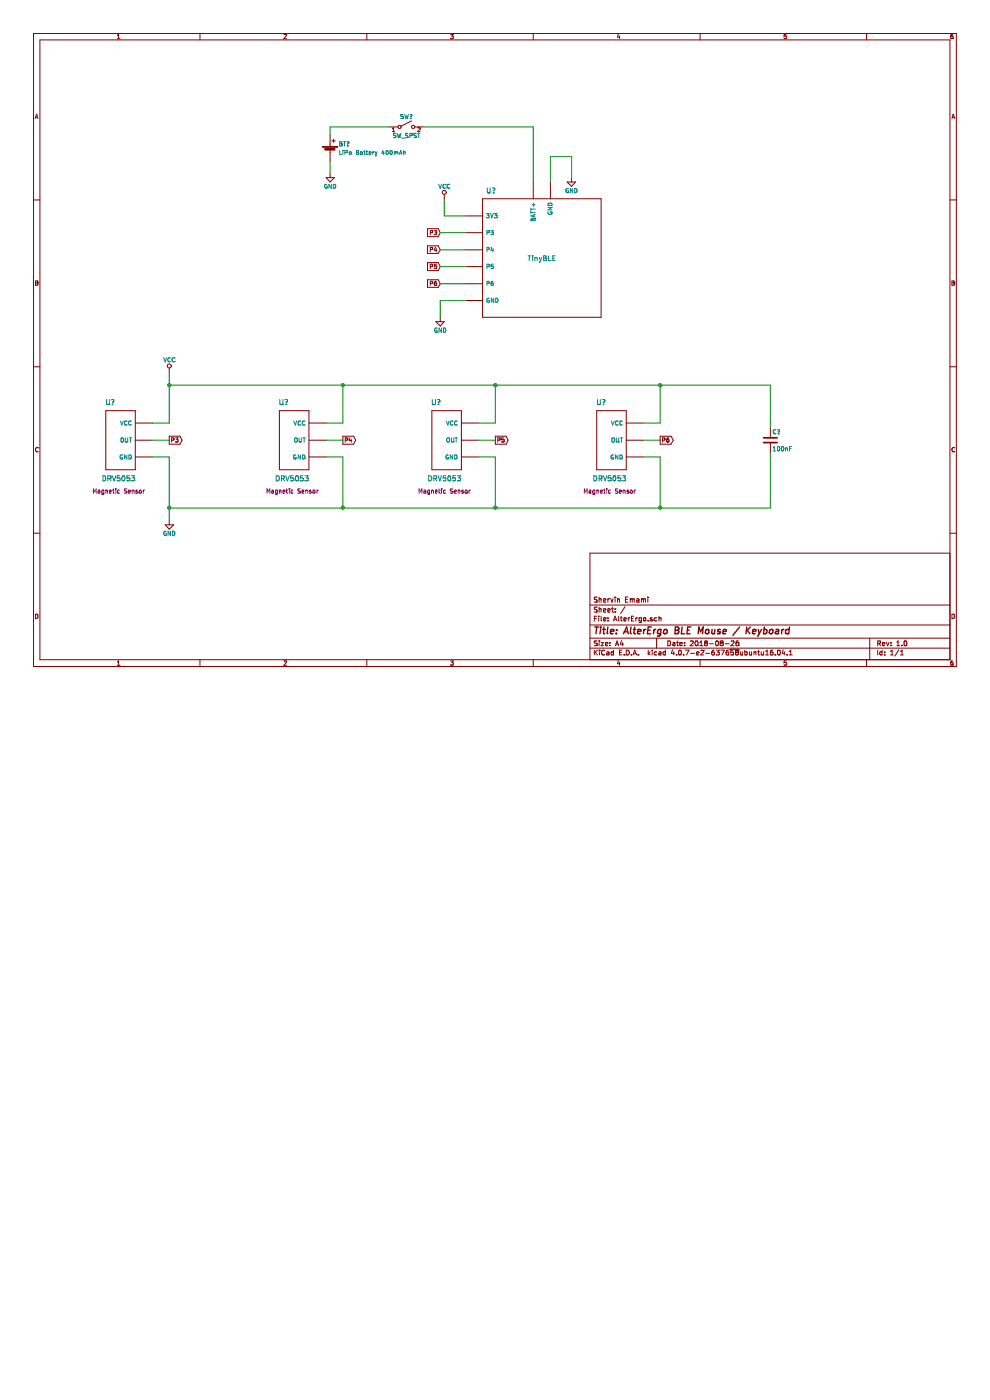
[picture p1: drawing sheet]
EESchema Schematic File Version 2
LIBS:power
LIBS:device
LIBS:switches
LIBS:relays
LIBS:motors
LIBS:transistors
LIBS:conn
LIBS:linear
LIBS:regul
LIBS:74xx
LIBS:cmos4000
LIBS:adc-dac
LIBS:memory
LIBS:xilinx
LIBS:microcontrollers
LIBS:dsp
LIBS:microchip
LIBS:analog_switches
LIBS:motorola
LIBS:texas
LIBS:intel
LIBS:audio
LIBS:interface
LIBS:digital-audio
LIBS:philips
LIBS:display
LIBS:cypress
LIBS:siliconi
LIBS:opto
LIBS:atmel
LIBS:contrib
LIBS:valves
LIBS:TinyBLE
LIBS:GenericSensor_3pin
LIBS:AlterErgo-cache
EELAYER 25 0
EELAYER END
$Descr A4 11693 8268
encoding utf-8
Sheet 1 1
Title "AlterErgo BLE Mouse / Keyboard"
Date "2018-08-26"
Rev "1.0"
Comp "Shervin Emami"
Comment1 ""
Comment2 ""
Comment3 ""
Comment4 ""
$EndDescr
$Comp
L TinyBLE U?
U 1 1
P 6400 3050
F 0 "U?" H 5800 3850 60  0000 C CNN
F 1 "TinyBLE" H 6400 3050 60  0000 C CNN
F 2 "" H 6400 3050 60  0001 C CNN
F 3 "" H 6400 3050 60  0001 C CNN
	1    6400 3050
	1    0    0    -1  
$EndComp
$Comp
L Battery_Cell BT?
U 1 1
P 3900 1800
F 0 "BT?" H 4000 1900 50  0000 L CNN
F 1 "LiPo Battery 400mAh" H 4000 1800 50  0000 L CNN
F 2 "" V 3900 1860 50  0001 C CNN
F 3 "" V 3900 1860 50  0001 C CNN
	1    3900 1800
	1    0    0    -1  
$EndComp
$Comp
L SW_SPST SW?
U 1 1
P 4800 1500
F 0 "SW?" H 4800 1625 50  0000 C CNN
F 1 "SW_SPST" H 4800 1400 50  0000 C CNN
F 2 "" H 4800 1500 50  0001 C CNN
F 3 "" H 4800 1500 50  0001 C CNN
	1    4800 1500
	1    0    0    -1  
$EndComp
$Comp
L GND #PWR?
U 1 1
P 3900 2050
F 0 "#PWR?" H 3900 1800 50  0001 C CNN
F 1 "GND" H 3900 1900 50  0000 C CNN
F 2 "" H 3900 2050 50  0001 C CNN
F 3 "" H 3900 2050 50  0001 C CNN
	1    3900 2050
	1    0    0    -1  
$EndComp
$Comp
L GND #PWR?
U 1 1
P 6750 2100
F 0 "#PWR?" H 6750 1850 50  0001 C CNN
F 1 "GND" H 6750 1950 50  0000 C CNN
F 2 "" H 6750 2100 50  0001 C CNN
F 3 "" H 6750 2100 50  0001 C CNN
	1    6750 2100
	1    0    0    -1  
$EndComp
$Comp
L GND #PWR?
U 1 1
P 5200 3750
F 0 "#PWR?" H 5200 3500 50  0001 C CNN
F 1 "GND" H 5200 3600 50  0000 C CNN
F 2 "" H 5200 3750 50  0001 C CNN
F 3 "" H 5200 3750 50  0001 C CNN
	1    5200 3750
	1    0    0    -1  
$EndComp
$Comp
L Sensor_3pin U?
U 1 1
P 3850 5200
F 0 "U?" H 3350 5650 60  0000 C CNN
F 1 "DRV5053" H 3450 4750 60  0000 C CNN
F 2 "" H 3450 4850 60  0001 C CNN
F 3 "" H 3450 4850 60  0001 C CNN
F 4 "Magnetic Sensor" H 3450 4600 50  0000 C CNN "Field4"
	1    3850 5200
	1    0    0    -1  
$EndComp
$Comp
L VCC #PWR?
U 1 1
P 5250 2350
F 0 "#PWR?" H 5250 2200 50  0001 C CNN
F 1 "VCC" H 5250 2500 50  0000 C CNN
F 2 "" H 5250 2350 50  0001 C CNN
F 3 "" H 5250 2350 50  0001 C CNN
	1    5250 2350
	1    0    0    -1  
$EndComp
Wire Wire Line
	3900 1600 3900 1500
Wire Wire Line
	3900 1500 4600 1500
Wire Wire Line
	5000 1500 6300 1500
Wire Wire Line
	6500 2150 6500 1850
Wire Wire Line
	6500 1850 6750 1850
Wire Wire Line
	6750 1850 6750 2100
Wire Wire Line
	5500 3550 5200 3550
Wire Wire Line
	5200 3550 5200 3750
Wire Wire Line
	3900 1900 3900 2050
Wire Wire Line
	5500 2550 5250 2550
Wire Wire Line
	5250 2550 5250 2350
Wire Wire Line
	4050 5000 3850 5000
Wire Wire Line
	4050 4550 4050 5000
Wire Wire Line
	3850 5400 4050 5400
Wire Wire Line
	4050 5400 4050 6000
Text GLabel 4050 5200 2    50   Output ~ 0
P4
Wire Wire Line
	4050 5200 3850 5200
$Comp
L Sensor_3pin U?
U 1 1
P 1800 5200
F 0 "U?" H 1300 5650 60  0000 C CNN
F 1 "DRV5053" H 1400 4750 60  0000 C CNN
F 2 "" H 1400 4850 60  0001 C CNN
F 3 "" H 1400 4850 60  0001 C CNN
F 4 "Magnetic Sensor" H 1400 4600 50  0000 C CNN "Field4"
	1    1800 5200
	1    0    0    -1  
$EndComp
$Comp
L GND #PWR?
U 1 1
P 2000 6150
F 0 "#PWR?" H 2000 5900 50  0001 C CNN
F 1 "GND" H 2000 6000 50  0000 C CNN
F 2 "" H 2000 6150 50  0001 C CNN
F 3 "" H 2000 6150 50  0001 C CNN
	1    2000 6150
	1    0    0    -1  
$EndComp
$Comp
L VCC #PWR?
U 1 1
P 2000 4400
F 0 "#PWR?" H 2000 4250 50  0001 C CNN
F 1 "VCC" H 2000 4550 50  0000 C CNN
F 2 "" H 2000 4400 50  0001 C CNN
F 3 "" H 2000 4400 50  0001 C CNN
	1    2000 4400
	1    0    0    -1  
$EndComp
Wire Wire Line
	2000 5000 1800 5000
Wire Wire Line
	2000 4400 2000 5000
Wire Wire Line
	1800 5400 2000 5400
Wire Wire Line
	2000 5400 2000 6150
Text GLabel 2000 5200 2    50   Output ~ 0
P3
Wire Wire Line
	2000 5200 1800 5200
$Comp
L Sensor_3pin U?
U 1 1
P 7600 5200
F 0 "U?" H 7100 5650 60  0000 C CNN
F 1 "DRV5053" H 7200 4750 60  0000 C CNN
F 2 "" H 7200 4850 60  0001 C CNN
F 3 "" H 7200 4850 60  0001 C CNN
F 4 "Magnetic Sensor" H 7200 4600 50  0000 C CNN "Field4"
	1    7600 5200
	1    0    0    -1  
$EndComp
Wire Wire Line
	7800 5000 7600 5000
Wire Wire Line
	7800 4550 7800 5000
Wire Wire Line
	7600 5400 7800 5400
Wire Wire Line
	7800 5400 7800 6000
Text GLabel 7800 5200 2    50   Output ~ 0
P6
Wire Wire Line
	7800 5200 7600 5200
$Comp
L Sensor_3pin U?
U 1 1
P 5650 5200
F 0 "U?" H 5150 5650 60  0000 C CNN
F 1 "DRV5053" H 5250 4750 60  0000 C CNN
F 2 "" H 5250 4850 60  0001 C CNN
F 3 "" H 5250 4850 60  0001 C CNN
F 4 "Magnetic Sensor" H 5250 4600 50  0000 C CNN "Field4"
	1    5650 5200
	1    0    0    -1  
$EndComp
Wire Wire Line
	5850 5000 5650 5000
Wire Wire Line
	5850 4550 5850 5000
Wire Wire Line
	5650 5400 5850 5400
Wire Wire Line
	5850 5400 5850 6000
Text GLabel 5850 5200 2    50   Output ~ 0
P5
Wire Wire Line
	5850 5200 5650 5200
Wire Wire Line
	2000 4550 9100 4550
Wire Wire Line
	2000 6000 9100 6000
Connection ~ 5850 6000
Connection ~ 4050 6000
Connection ~ 4050 4550
Connection ~ 5850 4550
Connection ~ 2000 4550
Connection ~ 2000 6000
$Comp
L C C?
U 1 1
P 9100 5200
F 0 "C?" H 9125 5300 50  0000 L CNN
F 1 "100nF" H 9125 5100 50  0000 L CNN
F 2 "" H 9138 5050 50  0001 C CNN
F 3 "" H 9100 5200 50  0001 C CNN
	1    9100 5200
	1    0    0    -1  
$EndComp
Wire Wire Line
	9100 4550 9100 5050
Connection ~ 7800 4550
Wire Wire Line
	9100 6000 9100 5350
Connection ~ 7800 6000
Text GLabel 5200 2750 0    50   Input ~ 0
P3
Text GLabel 5200 2950 0    50   Input ~ 0
P4
Text GLabel 5200 3150 0    50   Input ~ 0
P5
Text GLabel 5200 3350 0    50   Input ~ 0
P6
Wire Wire Line
	5500 2750 5200 2750
Wire Wire Line
	5200 2950 5500 2950
Wire Wire Line
	5500 3150 5200 3150
Wire Wire Line
	5200 3350 5500 3350
Wire Wire Line
	6300 1500 6300 2150
$EndSCHEMATC
